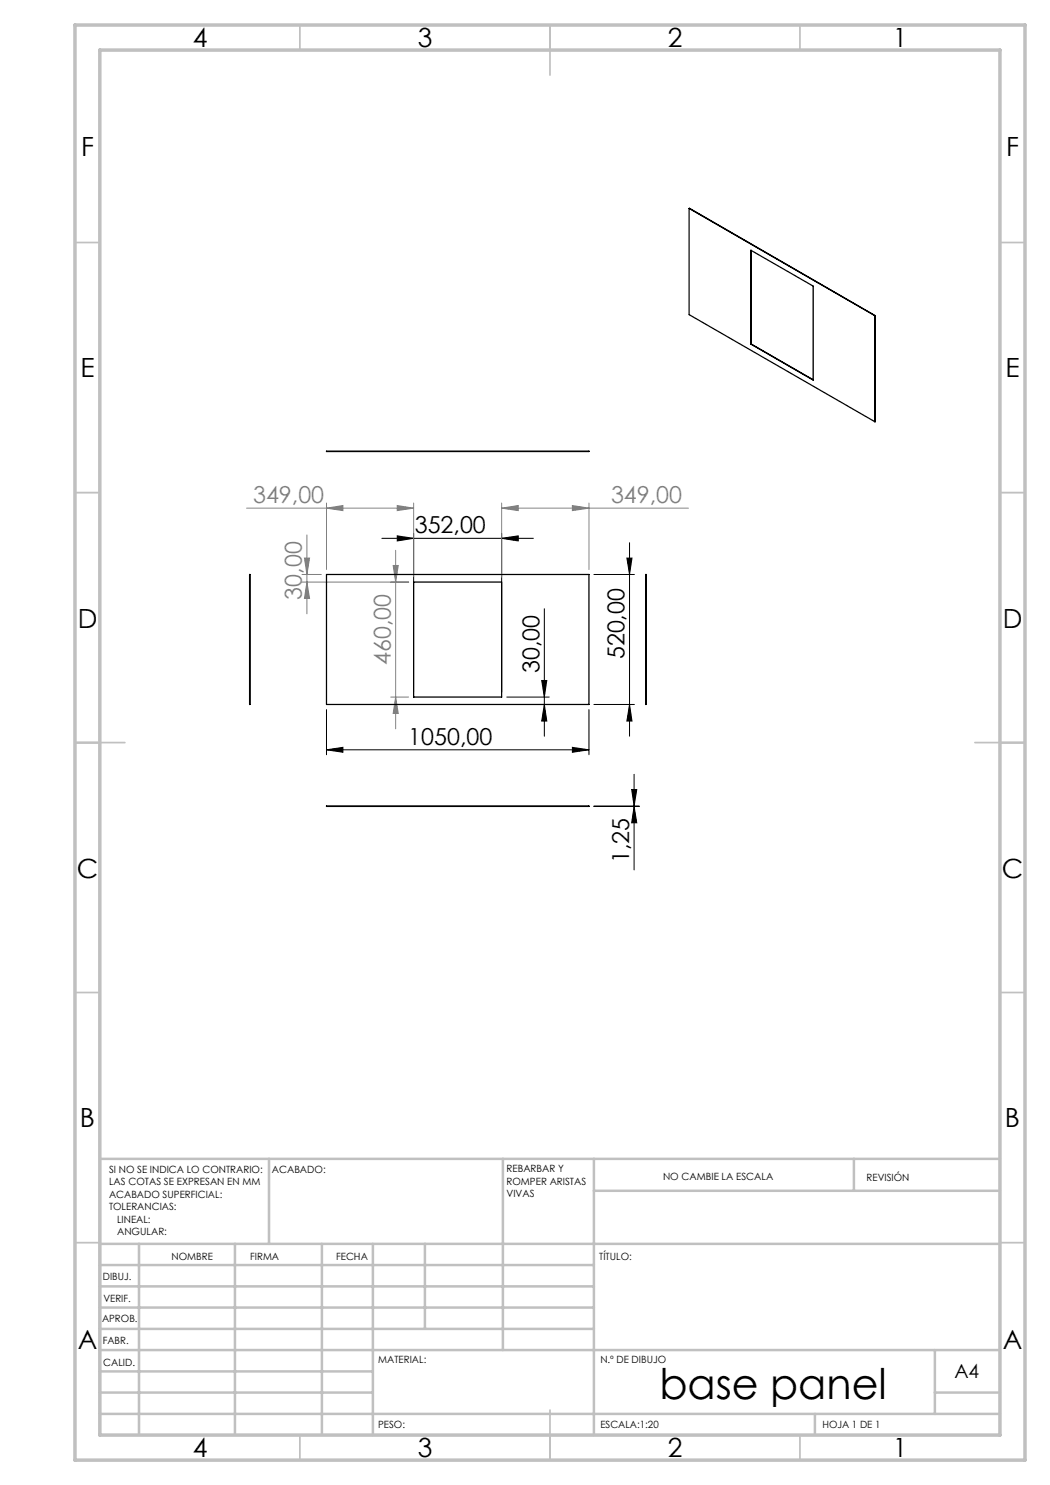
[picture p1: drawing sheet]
<svg xmlns="http://www.w3.org/2000/svg" width="210mm" height="297mm" viewBox="0 0 210 297" stroke-linecap="round" stroke-linejoin="round" font-family="sans-serif">
<g fill="none" stroke="#000" stroke-width=".2">
<path d="M76.4 107.7h30.3M79.4 107.2l3.3 .5-3.3 .5zM82.7 106.7v31.7M100.3 107.7l3.3-.5v1zM100.3 106.7v31.7M118.8 114.9h8.1M125.4 111.6h1l-.5 3.3zM125.9 108.5v38.7M101.4 139.4h8.5M108.3 136.1h1.1l-.5 3.3zM108.9 121.7v25.5M65.3 150l3.3-.5v1z"/>
<path d="M65.3 141.9v9.1M65.3 150h52.5M108.9 140.9l.5 3.3h-1.1zM114.5 149.5l3.3 .5-3.3 .5zM117.8 141.9v9.1M118.8 140.9h8.1M125.9 140.9l.5 3.3h-1zM126.3 157.9h1.1l-.6 3.3zM126.8 154.9v19.1M118.8 161.2h9M118.8 161.3h9M126.8 161.3l.6 3.3h-1.1z"/>
</g>
<g fill="none" stroke="#808080" stroke-width=".2">
<path d="M49.3 101.6h33.4M60.4 116.4h21.3M60.4 114.9h3.9M60.9 111.6h1l-.5 3.3zM61.4 107v15.8M61.4 116.4l.5 3.3h-1zM65.3 101.6l3.3-.5v1zM65.3 100.6v13.3M78.6 113.1h1.1l-.6 3.3zM79.1 110.1v35.7M79.4 101.1l3.3 .5-3.3 .5zM82.7 100.6v14.8"/>
<path d="M100.3 101.6l3.3-.5v1zM100.3 101.6h37.4M100.3 100.6v14.8M114.5 101.1l3.3 .5-3.3 .5zM117.8 100.6v13.3M78.1 139.4h3.6M79.1 139.4l.6 3.3h-1.1z"/>
</g>
<g fill="none" stroke="#c0c0c0" stroke-width=".35">
<path d="M60 5v5M110 5v10M160 5v5M15 48.5h5M200 48.5h5M15 98.5h5M200 98.5h5M15 148.5h10M195 148.5h10M15 198.5h5M200 198.5h5M15 248.5h5"/>
<path d="M200 248.5h5M60 287v5M110 282v10M160 287v5"/>
</g>
<g fill="none" stroke="#c0c0c0" stroke-width=".5">
<path d="M53.8 231.8v17M100.6 231.8v38.2M118.8 231.8v55.2M118.8 238.2h81.2M170.8 231.8v6.4M200 231.8h-180v55.2M20 248.8h180M20 257.3h98.8M20 253h98.8M27.8 248.8v38.2M47 248.8v38.2M64.4 248.8v38.2"/>
<path d="M74.6 248.8v38.2M85 248.8v17M20 265.8h98.8M20 261.5h98.8M20 278.5h54.6M20 274.3h54.6M20 270h180M187 278.5h13M187 270v12.8M20 282.8h180M163 282.8v4.2"/>
</g>
<path d="M15 5h190v287h-190zM20 10h180v277h-180z" fill="none" stroke="#c0c0c0" stroke-width=".7"/>
<g fill="#000">
<path d="M108.3 136.1h1.1l-.5 3.3zM108.9 140.9l.5 3.3h-1.1zM126.3 157.9h1.1l-.6 3.3zM126.8 161.3l.6 3.3h-1.1z"/>
<path d="M65.3 150l3.3-.5v1zM114.5 149.5l3.3 .5-3.3 .5zM79.4 107.2l3.3 .5-3.3 .5zM100.3 107.7l3.3-.5v1z"/>
<path d="M125.9 140.9l.5 3.3h-1zM125.4 111.6h1l-.5 3.3z"/>
</g>
<g fill="#808080">
<path d="M79.4 101.1l3.3 .5-3.3 .5zM65.3 101.6l3.3-.5v1z"/>
<path d="M100.3 101.6l3.3-.5v1zM114.5 101.1l3.3 .5-3.3 .5z"/>
<path d="M61.4 116.4l.5 3.3h-1zM60.9 111.6h1l-.5 3.3zM79.1 139.4l.6 3.3h-1.1zM78.6 113.1h1.1l-.6 3.3z"/>
</g>
<g fill="none" stroke="#000" stroke-width=".25">
<path d="M137.8 41.7l37.2 21.4M137.8 41.7v21.2l37.2 21.4M150.2 50.1l12.4 7.1v18.8l-12.4-7.2zM150.2 68.8h.1M150.2 68.8l12.4 7.1M175 63.1v21.2M65.3 90.2l52.5 .1zM175 84.3h.1M49.9 114.9l.1 26zM65.3 114.9h52.5v26h-52.5zM82.7 116.4h17.6v23h-17.6zM129.2 114.9v26z"/>
<path d="M65.3 161.2l52.5 .1z"/>
</g>
<text font-size="8.5" x="131.9" y="279.7">base panel</text>
<g font-size="5.3">
<text x="38.5" y="9.5">4</text>
<text x="83.5" y="9.5">3</text>
<text x="133.6" y="9.5">2</text>
<text x="178.6" y="9.5">1</text>
<text x="16.2" y="31.3">F</text>
<text x="201.2" y="31.3">F</text>
<text x="16.1" y="75.5">E</text>
<text x="201.1" y="75.5">E</text>
<text x="15.5" y="125.5">D</text>
<text x="200.5" y="125.5">D</text>
<text x="15.4" y="175.5">C</text>
<text x="200.4" y="175.5">C</text>
<text x="16" y="225.5">B</text>
<text x="201" y="225.5">B</text>
<text x="15.5" y="269.8">A</text>
<text x="200.5" y="269.8">A</text>
<text x="38.5" y="291.5">4</text>
<text x="83.5" y="291.5">3</text>
<text x="133.6" y="291.5">2</text>
<text x="178.6" y="291.5">1</text>
</g>
<g font-size="4.7" fill="#808080">
<text x="50.6" y="100.6">349,00</text>
<text x="122.2" y="100.6">349,00</text>
<text x="60.4" y="119.9" transform="rotate(-90 60.4 119.9)">30,00</text>
<text x="78.1" y="133" transform="rotate(-90 78.1 133)">460,00</text>
</g>
<g font-size="4.7">
<text x="83" y="106.7">352,00</text>
<text x="124.9" y="131.9" transform="rotate(-90 124.9 131.9)">520,00</text>
<text x="107.9" y="134.7" transform="rotate(-90 107.9 134.7)">30,00</text>
<text x="81.7" y="148.9">1050,00</text>
<text x="125.8" y="172.7" transform="rotate(-90 125.8 172.7)">1,25</text>
</g>
<text font-size="3.9" x="190.9" y="275.5">A4</text>
<g font-size="2">
<text x="21.8" y="234.6">SI NO SE INDICA LO CONTRARIO:</text>
<text x="21.8" y="237.1">LAS COTAS SE EXPRESAN EN MM</text>
<text x="21.8" y="239.6">ACABADO SUPERFICIAL:</text>
<text x="54.4" y="234.6">ACABADO:</text>
<text x="101.3" y="234.5">REBARBAR Y</text>
<text x="101.3" y="237">ROMPER ARISTAS</text>
<text x="101.3" y="239.5">VIVAS</text>
<text x="132.6" y="236">NO CAMBIE LA ESCALA</text>
<text x="173.3" y="236.2">REVISIÓN</text>
<text x="21.8" y="242.1">TOLERANCIAS:</text>
<text x="23.4" y="244.6">LINEAL:</text>
<text x="23.4" y="247.1">ANGULAR:</text>
<text x="34.3" y="252">NOMBRE</text>
<text x="50" y="251.9">FIRMA</text>
<text x="67.2" y="251.9">FECHA</text>
<text x="119.9" y="251.9">TÍTULO:</text>
<text x="20.6" y="256.1">DIBUJ.</text>
<text x="20.7" y="260.3">VERIF.</text>
<text x="20.4" y="264.4">APROB.</text>
<text x="20.5" y="268.8">FABR.</text>
<text x="20.7" y="273.1">CALID.</text>
<text x="75.6" y="272.5">MATERIAL:</text>
<text x="120.1" y="272.5">N.º DE DIBUJO</text>
<text x="75.6" y="285.5">PESO:</text>
<text x="120.1" y="285.6">ESCALA:1:20</text>
<text x="164.5" y="285.6">HOJA 1 DE 1</text>
</g>
</svg>
